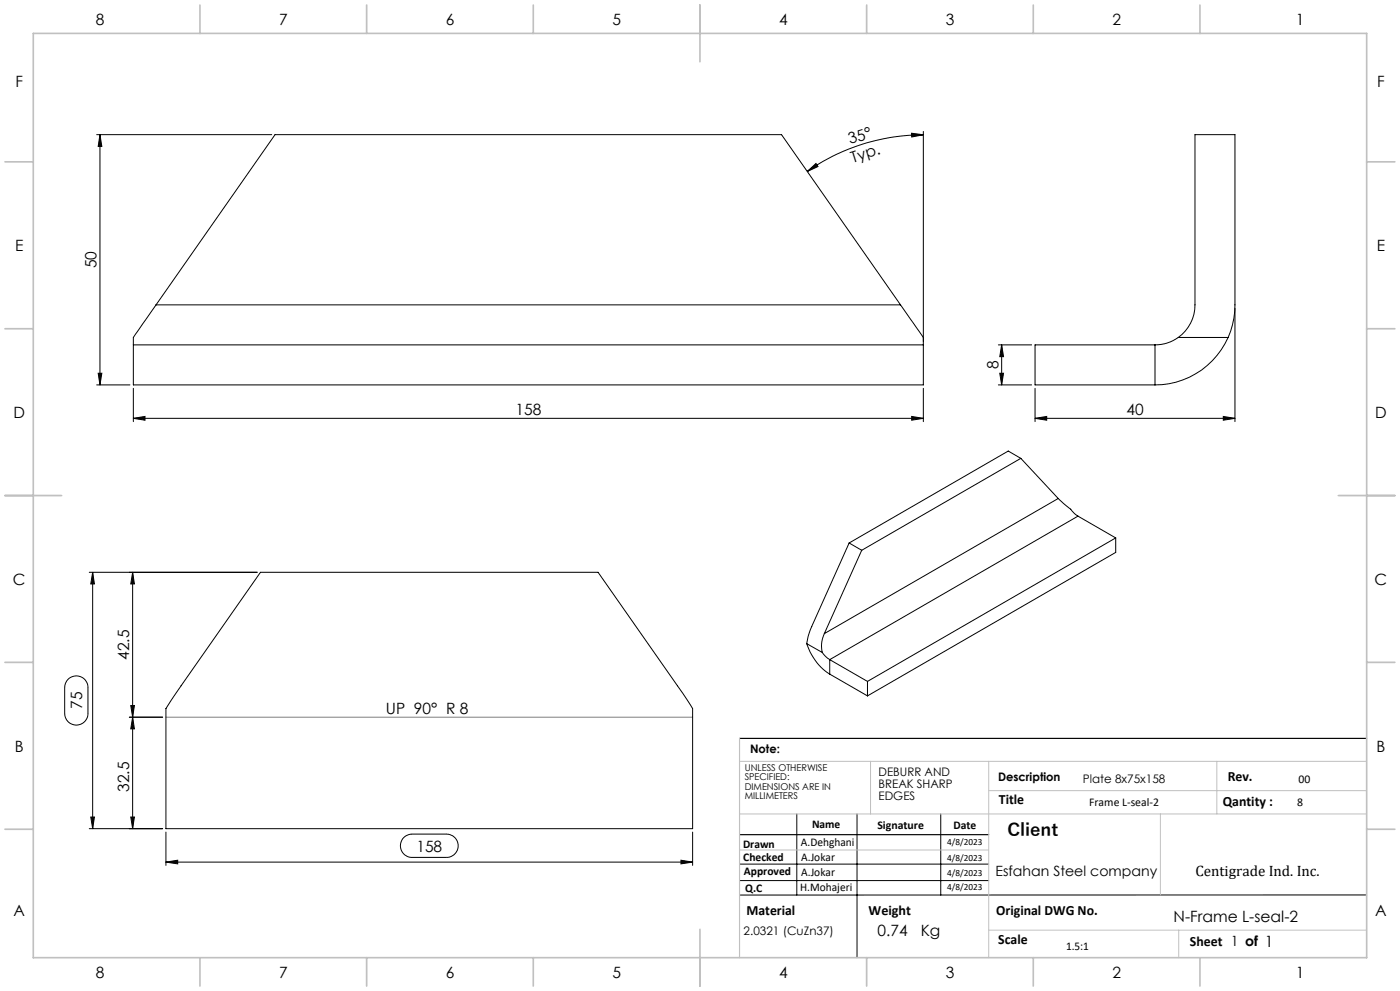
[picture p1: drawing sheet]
<svg xmlns="http://www.w3.org/2000/svg" width="420mm" height="297mm" viewBox="0 0 420 297" stroke-linecap="round" stroke-linejoin="round" font-family="sans-serif">
<g fill="none" stroke="#000" stroke-width=".3">
<path d="M273.5 39.9l3.5 .5-3.5 .7zM277 39.4v63M29 40.4h52.5M30 40.4l.6 3.5h-1.1zM30 40.4v75M242.2 51.4l2.6-2.4 .6 .9zM277 40.4a60.4 60.4 0 0 0-34.8 11M46.8 91.4l-6.2 8.8a3.4 3.4 0 0 0-.6 2.6v.6M46.8 91.4l35.7-51h152l35.7 51M46.8 91.4h223.4M270.2 91.4l6.2 8.8a3.2 3.2 0 0 1 .6 2.6v.6M370.5 92.4v34"/>
<path d="M29 115.4h10M29.5 111.9h1.1l-.6 3.5zM40 103.4v12h237v-12M40 116.4v10M40 103.4h237M277 116.4v10M299.5 115.4h10M299.5 103.4h10M299.9 111.9h1.2l-.6 3.5zM300.5 103.4l.6 3.5h-1.2zM300.5 103.4v12M310.5 116.4v10"/>
<path d="M346.5 103.4h-36v12h36M346.5 103.4v12M353.5 101.1a12 12 0 0 0 5-9.7v-51h12v51a23.9 23.9 0 0 1-2.1 9.7M353.5 101.1a12 12 0 0 1-7 2.3M353.5 101.1h14.9M368.4 101.1a23.9 23.9 0 0 1-21.9 14.3M40 125.4l3.5-.6v1.1zM40 125.4h237M273.5 124.8l3.5 .6-3.5 .5zM306.2 137.4l-47.7 27.5M306.2 137.4l11.3 12M306.2 137.4l-3.7-2.2-47.8 27.5"/>
<path d="M310.5 125.4l3.5-.6v1.1zM310.5 125.4h60M367 124.8l3.5 .6-3.5 .5zM317.5 149.4l5.9 5.3M317.5 149.4l-70.2 40.5M323.4 154.7l-74.5 43M323.4 154.7l11.3 6.5M26.8 171.5h50.4M27.8 171.5l.5 3.5h-1.1zM27.8 171.5v76.9M39.8 171.5v76.9M39.8 171.5l.5 3.5h-1.1z"/>
<path d="M78.1 171.5h101.3l25.4 36.2 3 4.7v36h-158v-36l4.5-6.9zM254.7 162.7l-11.6 26-1.1 4.2M254.7 162.7l3.8 2.2M258.5 164.9l-11.2 25M334.7 161.2l-74.5 43M334.7 161.2v4.4l-74.5 43M242 192.9a17.3 17.3 0 0 0 6.9 9.1M242 192.9l4.7 2.7M246.7 195.6l1.1 1.2 1.1 .9M247.3 189.9a8.1 8.1 0 0 0-.6 5.7M248.9 197.7l11.3 6.5M248.9 197.7v4.3"/>
<path d="M20.6 203.4a3.5 3.5 0 0 1 3.7-.5 3.5 3.5 0 0 1 2.1 3.2v7.7a3.5 3.5 0 0 1-3.5 3.5 3.5 3.5 0 0 1-3.5-3.5v-8.3l.5-1.2zM38.8 214.9h10M39.2 211.5h1.1l-.5 3.4zM39.8 214.9l.5 3.5h-1.1zM248.9 202l11.3 6.6M260.2 204.2v4.4M26.8 248.4h22M27.2 244.9h1.1l-.5 3.5zM39.2 244.9h1.1l-.5 3.5zM49.8 258.4l3.5-.6v1.1zM49.8 249.4v10M49.8 258.4h158"/>
<path d="M121 251.1l.8-.6 1.3-.5h10.8a3.5 3.5 0 0 1 3.5 3.5 3.5 3.5 0 0 1-3.5 3.5h-10.3a3.5 3.5 0 0 1-3.2-2.1 3.5 3.5 0 0 1 .6-3.8zM204.3 257.8l3.5 .6-3.5 .5zM207.8 249.4v10M221.9 259h74.7M239 243.9v24.3M257.1 243.9v43.1M282.2 243.9v24.3M221.9 263.9h74.7M410 268.2h-188.1"/>
</g>
<path d="M221.9 221.3h188.1M221.9 250.2h74.7" fill="none" stroke="#000" stroke-width=".35"/>
<path d="M49.8 214.9h158" fill="none" stroke="#808080" stroke-width=".3"/>
<path d="M221.9 228.2h188.1M261.2 228.2v15.7M296.6 228.2v58.8M296.6 237h113.4M365.1 228.2v15.7M221.9 243.9h188.1M221.9 254.7h74.7M348.1 243.9v24.3M296.6 278.8h113.4M353.6 278.8v8.2" fill="none" stroke="#c0c0c0" stroke-width=".3"/>
<path d="M221.9 221.3v65.7" fill="none" stroke="#c0c0c0" stroke-width=".35"/>
<g fill="none" stroke="#c0c0c0" stroke-width=".5">
<path d="M10 10h400v277h-400zM60 1.5v8.5M110 1.5v8.5M160 1.5v8.5M210 1.5v17M260 1.5v8.5M310 1.5v8.5M360 1.5v8.5M1.5 48.5h8.5M410 48.5h8.5M1.5 98.5h8.5M410 98.5h8.5"/>
<path d="M1.5 148.5h17M401.5 148.5h17M1.5 198.5h8.5M410 198.5h8.5M1.5 248.5h8.5M410 248.5h8.5M210 278.5v17M60 287v8.5M110 287v8.5M160 287v8.5M260 287v8.5M310 287v8.5"/>
<path d="M360 287v8.5"/>
</g>
<g fill="#000">
<path d="M273.5 39.9l3.5 .5-3.5 .7zM242.2 51.4l2.6-2.4 .6 .9z"/>
<path d="M29.5 111.9h1.1l-.6 3.5zM30 40.4l.6 3.5h-1.1z"/>
<path d="M299.9 111.9h1.2l-.6 3.5zM300.5 103.4l.6 3.5h-1.2z"/>
<path d="M273.5 124.8l3.5 .6-3.5 .5zM40 125.4l3.5-.6v1.1z"/>
<path d="M310.5 125.4l3.5-.6v1.1zM367 124.8l3.5 .6-3.5 .5z"/>
<path d="M39.8 171.5l.5 3.5h-1.1zM39.2 211.5h1.1l-.5 3.4z"/>
<path d="M27.2 244.9h1.1l-.5 3.5zM27.8 171.5l.5 3.5h-1.1zM39.2 244.9h1.1l-.5 3.5zM39.8 214.9l.5 3.5h-1.1z"/>
<path d="M204.3 257.8l3.5 .6-3.5 .5zM49.8 258.4l3.5-.6v1.1z"/>
</g>
<text font-size="5.3" x="302.2" y="250.7">Client</text>
<g font-size="4.7">
<text x="28.7" y="7.6">8</text>
<text x="83.7" y="7.6">7</text>
<text x="133.7" y="7.6">6</text>
<text x="183.7" y="7.6">5</text>
<text x="233.7" y="7.6">4</text>
<text x="283.7" y="7.6">3</text>
<text x="333.7" y="7.6">2</text>
<text x="388.7" y="7.6">1</text>
<text x="4.6" y="26.1">F</text>
<text x="413.1" y="26.1">F</text>
<text x="255.1" y="43.2" transform="rotate(-17 255.1 43.2)">35°</text>
<text x="255.8" y="48.8" transform="rotate(-17 255.8 48.8)">Typ.</text>
<text x="4.5" y="75.3">E</text>
<text x="413" y="75.3">E</text>
<text x="29" y="80.4" transform="rotate(-90 29 80.4)">50</text>
<text x="299.5" y="110.6" transform="rotate(-90 299.5 110.6)">8</text>
<text x="4" y="125.3">D</text>
<text x="154.6" y="124.3">158</text>
<text x="337.9" y="124.3">40</text>
<text x="412.5" y="125.3">D</text>
<text x="3.9" y="175.3">C</text>
<text x="412.4" y="175.3">C</text>
<text x="38.8" y="197.7" transform="rotate(-90 38.8 197.7)">42.5</text>
<text x="24.7" y="212.5" transform="rotate(-90 24.7 212.5)">75</text>
<text x="115.8" y="214">UP 90° R 8</text>
<text x="4.4" y="225.3">B</text>
<text x="412.9" y="225.3">B</text>
<text x="38.8" y="237.3" transform="rotate(-90 38.8 237.3)">32.5</text>
<text x="124.9" y="255.2">158</text>
<text x="4" y="274.6">A</text>
<text x="412.5" y="274.6">A</text>
<text x="263.3" y="280.5">0.74</text>
<text x="276.2" y="280.5">Kg</text>
<text x="352.1" y="276.4">N-Frame L-seal-2</text>
<text x="28.7" y="293.1">8</text>
<text x="83.7" y="293.1">7</text>
<text x="133.7" y="293.1">6</text>
<text x="183.7" y="293.1">5</text>
<text x="233.7" y="293.1">4</text>
<text x="283.7" y="293.1">3</text>
<text x="333.7" y="293.1">2</text>
<text x="388.7" y="293.1">1</text>
</g>
<text font-size="4.5" x="358.6" y="262.6">Centigrade Ind. Inc.</text>
<g font-size="4.2">
<text x="368.3" y="234.1">Rev.</text>
<text x="299.7" y="240.9">Title</text>
<text x="366.8" y="241.6">Qantity :</text>
<text x="298.6" y="262.6">Esfahan Steel company</text>
<text x="223.9" y="274.2">Material</text>
<text x="260.6" y="274.2">Weight</text>
<text x="298.9" y="274.2">Original DWG No.</text>
<text x="299.5" y="282.8">Scale</text>
<text x="357" y="283.6">Sheet 1 of 1</text>
</g>
<g font-size="3.5">
<text x="225" y="225.7">Note:</text>
<text x="263.6" y="232.6">DEBURR AND</text>
<text x="263.6" y="236.1">BREAK SHARP</text>
<text x="263.6" y="239.7">EDGES</text>
<text x="299.4" y="234.1">Description</text>
<text x="324.9" y="234.7">Plate 8x75x158</text>
<text x="389.6" y="234.7">00</text>
<text x="326.7" y="241.6">Frame L-seal-2</text>
<text x="389.2" y="241.6">8</text>
<text x="243.6" y="248.1">Name</text>
<text x="263.2" y="248.5">Signature</text>
<text x="286" y="248.5">Date</text>
<text x="222.9" y="254">Drawn</text>
<text x="240.3" y="253.6">A.Dehghani</text>
<text x="240.4" y="257.9">A.Jokar</text>
<text x="223" y="258.1">Checked</text>
<text x="223.2" y="262.1">Approved</text>
<text x="240.4" y="262.4">A.Jokar</text>
<text x="223.6" y="267.4">Q.C</text>
<text x="240.1" y="267.1">H.Mohajeri</text>
<text x="223.1" y="280.2">2.0321 (CuZn37)</text>
<text x="319.8" y="284.6">1.5:1</text>
</g>
<g font-size="2.8">
<text x="223.4" y="231">UNLESS OTHERWISE</text>
<text x="223.4" y="233.8">SPECIFIED:</text>
<text x="223.4" y="236.7">DIMENSIONS ARE IN</text>
<text x="223.4" y="239.5">MILLIMETERS</text>
<text x="284.2" y="253.2">4/8/2023</text>
<text x="284.2" y="258.1">4/8/2023</text>
<text x="284.2" y="262.7">4/8/2023</text>
<text x="284.2" y="266.6">4/8/2023</text>
</g>
</svg>
